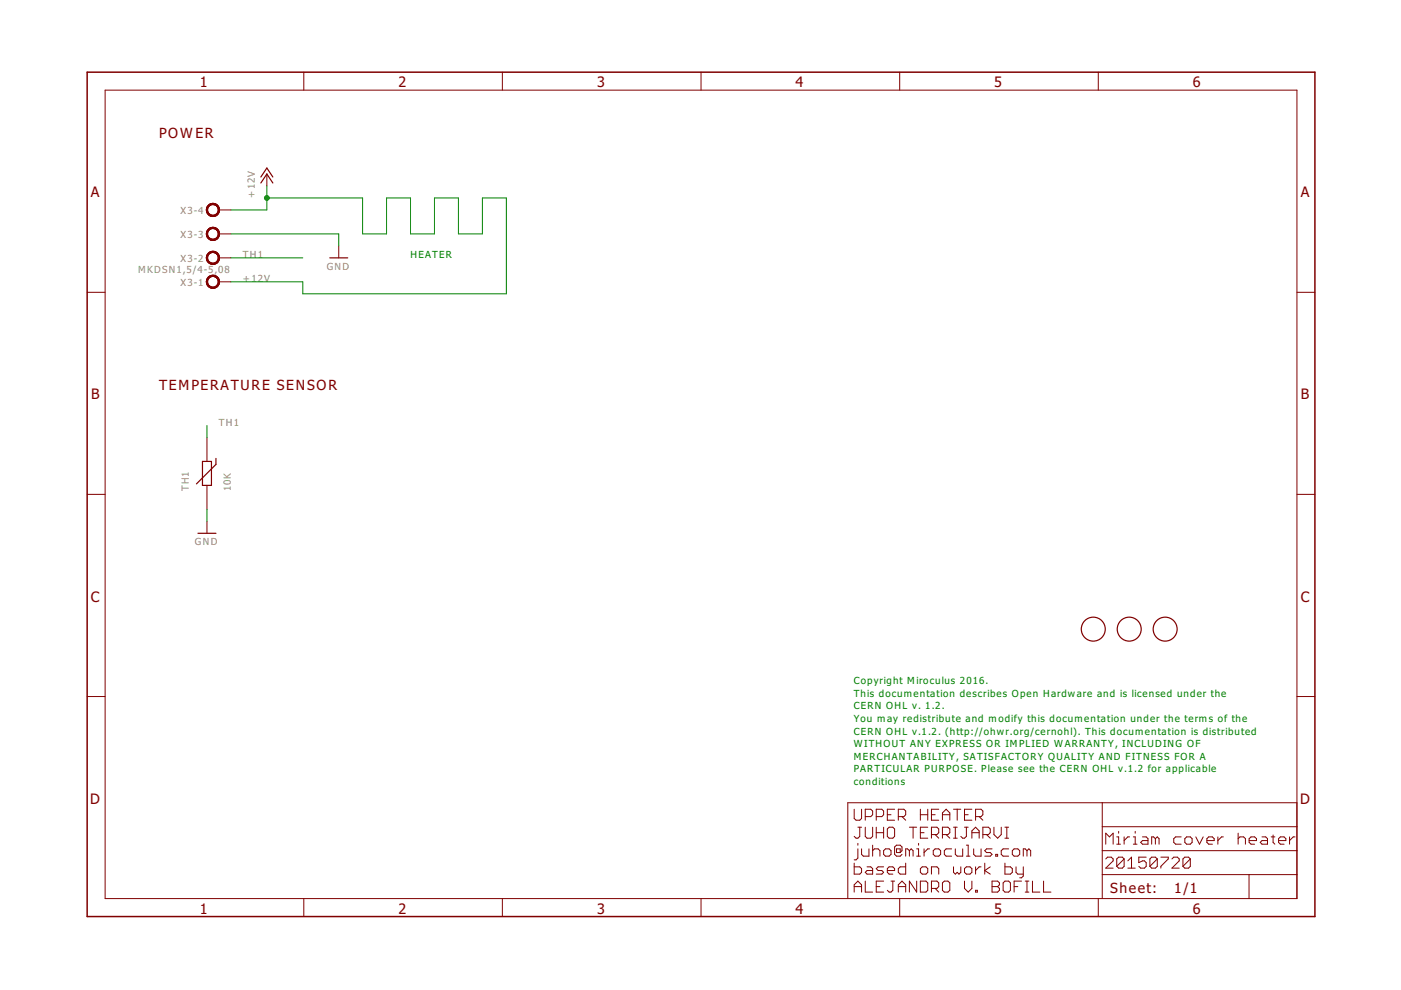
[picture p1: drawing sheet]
<svg xmlns="http://www.w3.org/2000/svg" width="297mm" height="210mm" viewBox="0 0 297 210" stroke-linecap="round" stroke-linejoin="round" font-family="sans-serif">
<g fill="none" stroke="#800000" stroke-width=".21">
<path d="M22.3 19.1h252.7v171.4h-252.7zM64.4 15.3v3.8M106.5 15.3v3.8M148.6 15.3v3.8M190.8 15.3v3.8M232.9 15.3v3.8M56.6 36.9v2.5M46.4 59.8h2.6M46.4 54.7h2.6M46.4 49.6h2.6M46.4 44.5h2.6M71.8 52.1v2.6"/>
<path d="M18.5 62h3.8M275 62h3.8M43.9 92.8v5M18.5 104.8h3.8M43.9 102.9v5.1M43.9 110.5v2.6M275 104.8h3.8M18.5 147.7h3.8M275 147.7h3.8M181.1 171.6v1.9l.4 .4h.8l.4-.4v-1.9M181.9 175.4h.8M181.9 180v1.9l-.4 .4h-.4"/>
<path d="M181.9 178.8v.4M182.3 175.4v1.9l-.4 .4h-.4l-.4-.4M182.7 180v1.1l.3 .4h1.2v-1.5M183.5 173.1h1.1l.4-.4v-.7l-.4-.4h-1.1v2.3M183.5 175.4v1.9l.3 .4h.8l.4-.4v-1.9M185 179.2v2.3M185.8 173.1h1.2l.3-.4v-.7l-.3-.4h-1.2v2.3M185.8 175.4v2.3M185.8 176.6h1.5M187.3 175.4v2.3M187.7 180h.8l.4 .4v.7l-.4 .4h-.8l-.4-.4v-.7zM188.1 172.7h.8"/>
<path d="M188.5 175.4h.8l.4 .4v1.5l-.4 .4h-.8l-.4-.4v-1.5zM189.7 171.6h-1.6v2.3h1.6M190.1 180h.8v.8h-.8zM190.5 173.1h1.1l.4-.4v-.7l-.4-.4h-1.1v2.3M191.2 173.1l.8 .8M192.8 175.4h1.6M193.6 175.4v2.3M194.4 180h.4v1.5M194.8 178.8v.4M195.1 172.7h1.6M195.1 171.6v2.3M195.1 176.6h.8"/>
<path d="M195.9 180v1.5M196.7 175.4h-1.6v2.3h1.6M196.7 171.6v2.3M197.1 180h-.4l-.8 .8M197.5 172.7h.8M197.5 177h1.1l.4-.4v-.8l-.4-.4h-1.1v2.3M198.3 177l.7 .7M199 171.6h-1.5v2.3h1.5M199.8 172.7h1.6M199.8 173.9v-1.5l.8-.8 .8 .8v1.5M199.8 177h1.2l.4-.4v-.8l-.4-.4h-1.2v2.3M200.6 177l.8 .7"/>
<path d="M201.8 180h-1.2l-.4 .4v.7l.4 .4h1.2M202.2 171.6h1.5M202.2 177.7h.7M202.2 175.4h.7M202.5 175.4v2.3M202.5 180v1.1l.4 .4h1.2v-1.5M202.9 171.6v2.3M204.5 172.7h.8M204.5 175.4h.8M204.9 175.4v1.9l-.4 .4h-.4l-.4-.4M204.9 179.2h.4v2.3M206.1 171.6h-1.6v2.3h1.6"/>
<path d="M206.1 176.6h1.5M206.1 177.7v-1.5l.7-.8 .8 .8v1.5M206.4 180v1.1l.4 .4h1.2v-1.5M206.8 173.1h1.2l.4-.4v-.7l-.4-.4h-1.2v2.3M207.6 173.1l.8 .8M208.4 177h1.2l.4-.4v-.8l-.4-.4h-1.2v2.3M209.2 177l.8 .7M210.3 180h-1.1l-.4 .4 .4 .4h.8l.3 .3-.3 .4h-1.2M210.7 175.4v1.6l.8 .7 .8-.7v-1.6M213.1 177.7h.7M213.1 175.4h.7M213.5 175.4v2.3"/>
<path d="M213.8 180h-1.1l-.4 .4v.7l.4 .4h1.1M215 180h.8l.4 .4v.7l-.4 .4h-.8l-.4-.4v-.7zM233.7 170.2v20.3M233.7 175.3h41.3M234.4 179v-2.3l.8 .7 .8-.7v2.3M236.8 177.4h.4v1.6M236.8 179h.8M237.2 176.3v.4M238.3 177.4v1.6M239.5 177.4h-.4l-.8 .8M240.3 177.4h.4v1.6M240.3 179h.8"/>
<path d="M240.7 176.3v.4M242.2 177.4h.8l.4 .4v1.2h-1.2l-.3-.4 .3-.4h1.2M245 177.8l-.4-.4h-.4v1.6M245 177.8v1.2M245 177.8l.4-.4 .3 .4v1.2M250.4 177.4h-1.1l-.4 .4v.8l.4 .4h1.1M251.6 177.4h.8l.4 .4v.8l-.4 .4h-.8l-.4-.4v-.8zM253.5 177.4l.8 1.6 .8-1.6M255.9 178.2h1.5v-.4l-.4-.4h-.7l-.4 .4v.8l.4 .4h.7M258.2 177.4v1.6M259.4 177.4h-.4l-.8 .8M262.5 177.8l.4-.4h.8l.4 .4v1.2"/>
<path d="M262.5 176.7v2.3M264.8 178.2h1.6v-.4l-.4-.4h-.8l-.4 .4v.8l.4 .4h.8M267.6 177.4h.8l.3 .4v1.2h-1.1l-.4-.4 .4-.4h1.1M269.5 177.4h.8M269.9 177v1.6l.4 .4M271.1 178.2h1.5v-.4l-.4-.4h-.7l-.4 .4v.8l.4 .4h.7M273.4 177.4v1.6M274.6 177.4h-.4l-.8 .8M275 170.2h-95.3v20.3M64.4 190.5v3.8M106.5 190.5v3.8M148.6 190.5v3.8"/>
<path d="M181.1 183v2.3h1.2l.4-.3v-.8l-.4-.4h-1.2M181.1 189.1v-1.5l.8-.8 .8 .8v1.5M181.1 188h1.6M183.5 186.8v2.3h1.5M183.8 183.8h.8l.4 .4v1.1h-1.2l-.3-.3 .3-.4h1.2M185 180.4l.4-.4h.8l.4 .4v1.1M185.8 188h.8M187.3 186.8h-1.5v2.3h1.5M187.3 183.8h-1.1l-.4 .4 .4 .4h.8l.3 .4-.3 .3h-1.2M188.1 184.6h1.6v-.4l-.4-.4h-.8l-.4 .4v.8l.4 .3h.8M188.9 186.8h.8M189.3 186.8v2l-.4 .3h-.4l-.4-.3"/>
<path d="M190.5 189.1v-1.5l.7-.8 .8 .8v1.5M190.5 188h1.5M190.8 190.5v3.8M190.9 180.8l.3-.4v-.8l-.3-.4h-.8l-.4 .4v1.5l.4 .4h.8l.3-.4M192 183v2.3h-1.1l-.4-.3v-.8l.4-.4h1.1M192.8 180.4l-.4-.4h-.4v1.5M192.8 180.4l.4-.4 .4 .4v1.1M192.8 180.4v1.1M194.4 181.5h.7M194.4 186.8v2.3l-1.6-2.3v2.3M195.1 184.2l.4-.4h.8l.4 .4v.8l-.4 .3h-.8l-.4-.3zM195.1 186.8h1.2l.4 .4v1.6l-.4 .3h-1.2z"/>
<path d="M197.5 185.3v-1.5h1.1l.4 .4v1.1M197.5 188.4h1.1l.4-.4v-.8l-.4-.4h-1.1v2.3M197.9 180.4l.4-.4h.7l.4 .4v.7l-.4 .4h-.7l-.4-.4zM198.3 188.4l.7 .7M199.8 187.2l.4-.4h.8l.4 .4v1.6l-.4 .3h-.8l-.4-.3zM202.2 183.8v1.2l.3 .3 .4-.3 .4 .3 .4-.3v-1.2M204.5 184.2l.4-.4h.8l.4 .4v.8l-.4 .3h-.8l-.4-.3zM204.5 186.8v1.6l.8 .7 .8-.7v-1.6M204.9 181.5h.8M206.8 183.8v1.5M206.8 188.8h.4v.3h-.4zM208 183.8h-.4l-.8 .8"/>
<path d="M208.8 183v2.3M210 183.8l-1.2 .8 1.2 .7M210.3 188h1.2M210.3 186.8h1.2l.4 .4v.4l-.4 .4 .4 .4v.4l-.4 .3h-1.2zM211.1 181.1h.4v.4h-.4zM212.7 187.2l.4-.4h.7l.4 .4v1.6l-.4 .3h-.7l-.4-.3zM213.1 183v2.3h1.1l.4-.3v-.8l-.4-.4h-1.1M215 188h.8M215.4 183.8v1.2l.4 .3h1.2M216.6 186.8h-1.6v2.3M217 183.8v1.9l-.4 .4h-.4M217.4 189.1h.7"/>
<path d="M217.4 186.8h.7M217.7 180.4l-.3-.4h-.4v1.5M217.7 180.4v1.1M217.7 186.8v2.3M217.7 180.4l.4-.4 .4 .4v1.1M218.9 186.8v2.3h1.6M221.3 186.8v2.3h1.5M232.9 190.5v3.8M233.7 185.4h41.3M233.7 180.4h41.3M234.4 182.1l.4-.4h.8l.4 .4v.4l-1.6 1.6h1.6M238.3 182.1v1.6l-.3 .4h-.8l-.4-.4"/>
<path d="M238.3 182.1l-1.5 1.6M238.3 182.1l-.3-.4h-.8l-.4 .4v1.6M239.1 184.1h1.6M239.1 182.5l.8-.8v2.4M243 181.7h-1.6v1.2l.8-.4h.4l.4 .4v.8l-.4 .4h-.7l-.5-.4M245.4 182.1v1.6l-.4 .4h-.8l-.4-.4M245.4 182.1l-.4-.4h-.8l-.4 .4v1.6M245.4 182.1l-1.6 1.6M246.1 181.7h1.6v.4l-1.6 1.6v.4M248.5 182.1l.4-.4h.7l.4 .4v.4l-1.5 1.6h1.5M252.4 182.1v1.6l-.4 .4h-.8l-.4-.4M252.4 182.1l-.4-.4h-.8l-.4 .4v1.6"/>
<path d="M252.4 182.1l-1.6 1.6M264.8 185.4v5.1"/>
</g>
<g fill="none" stroke="#800000" stroke-width=".25">
<path d="M55.3 38.8l1.3-1.9 1.2 1.9M55.3 37.5l1.3-1.9 1.2 1.9M69.9 54.7h3.8M42.9 97.8h1.9v5.1h-1.9zM45.8 97.2v1.3l-4.1 4.1M42 113.1h3.8"/>
<circle cx="231.8" cy="133.4" r="2.54"/>
<circle cx="239.4" cy="133.4" r="2.54"/>
<circle cx="247" cy="133.4" r="2.54"/>
</g>
<path d="M18.5 15.3h260.3v179h-260.3z" fill="none" stroke="#800000" stroke-width=".32"/>
<g fill="#800000" stroke="#800000" stroke-width=".21">
<path d="M44.1 58.8a1.4 1.4 0 0 1 2.2 .2 1.4 1.4 0 0 1-.8 2.1 1.4 1.4 0 0 1-1.7-1.3h.2a1.14 1.14 0 0 1 1.7-1 1.14 1.14 0 0 1 .1 1.9 1.14 1.14 0 0 1-1.8-.7v-.2h-.2z" fill-rule="evenodd"/>
<path d="M44.1 58.8a1.4 1.4 0 0 1 2.2 .2 1.4 1.4 0 0 1-.8 2.1 1.4 1.4 0 0 1-1.7-1.3h.2a1.14 1.14 0 0 1 1.7-1 1.14 1.14 0 0 1 .1 1.9 1.14 1.14 0 0 1-1.8-.7v-.2h-.2z" fill-rule="evenodd"/>
<path d="M44.1 58.8a1.4 1.4 0 0 1 2.2 .2 1.4 1.4 0 0 1-.8 2.1 1.4 1.4 0 0 1-1.7-1.3h.2a1.14 1.14 0 0 1 1.7-1 1.14 1.14 0 0 1 .1 1.9 1.14 1.14 0 0 1-1.8-.7v-.2h-.2z" fill-rule="evenodd"/>
<path d="M44.1 53.7a1.39 1.39 0 0 1 2.2 .3 1.39 1.39 0 0 1-.8 2 1.39 1.39 0 0 1-1.7-1.3h.2a1.14 1.14 0 0 1 1.7-1 1.14 1.14 0 0 1 .1 1.9 1.14 1.14 0 0 1-1.8-.7v-.2h-.2z" fill-rule="evenodd"/>
<path d="M44.1 53.7a1.39 1.39 0 0 1 2.2 .3 1.39 1.39 0 0 1-.8 2 1.39 1.39 0 0 1-1.7-1.3h.2a1.14 1.14 0 0 1 1.7-1 1.14 1.14 0 0 1 .1 1.9 1.14 1.14 0 0 1-1.8-.7v-.2h-.2z" fill-rule="evenodd"/>
<path d="M44.1 53.7a1.39 1.39 0 0 1 2.2 .3 1.39 1.39 0 0 1-.8 2 1.39 1.39 0 0 1-1.7-1.3h.2a1.14 1.14 0 0 1 1.7-1 1.14 1.14 0 0 1 .1 1.9 1.14 1.14 0 0 1-1.8-.7v-.2h-.2z" fill-rule="evenodd"/>
<path d="M44.1 48.6a1.39 1.39 0 0 1 2.2 .3 1.39 1.39 0 0 1-.8 2 1.39 1.39 0 0 1-1.7-1.3h.2a1.14 1.14 0 0 1 1.7-1 1.14 1.14 0 0 1 .1 2 1.14 1.14 0 0 1-1.8-.7v-.3h-.2z" fill-rule="evenodd"/>
<path d="M44.1 48.6a1.39 1.39 0 0 1 2.2 .3 1.39 1.39 0 0 1-.8 2 1.39 1.39 0 0 1-1.7-1.3h.2a1.14 1.14 0 0 1 1.7-1 1.14 1.14 0 0 1 .1 2 1.14 1.14 0 0 1-1.8-.7v-.3h-.2z" fill-rule="evenodd"/>
<path d="M44.1 48.6a1.39 1.39 0 0 1 2.2 .3 1.39 1.39 0 0 1-.8 2 1.39 1.39 0 0 1-1.7-1.3h.2a1.14 1.14 0 0 1 1.7-1 1.14 1.14 0 0 1 .1 2 1.14 1.14 0 0 1-1.8-.7v-.3h-.2z" fill-rule="evenodd"/>
<path d="M44.1 43.6a1.39 1.39 0 0 1 2.2 .2 1.39 1.39 0 0 1-.8 2.1 1.39 1.39 0 0 1-1.7-1.4h.2a1.14 1.14 0 0 1 1.7-.9 1.14 1.14 0 0 1 .1 1.9 1.14 1.14 0 0 1-1.8-.7v-.3h-.2z" fill-rule="evenodd"/>
<path d="M44.1 43.6a1.39 1.39 0 0 1 2.2 .2 1.39 1.39 0 0 1-.8 2.1 1.39 1.39 0 0 1-1.7-1.4h.2a1.14 1.14 0 0 1 1.7-.9 1.14 1.14 0 0 1 .1 1.9 1.14 1.14 0 0 1-1.8-.7v-.3h-.2z" fill-rule="evenodd"/>
<path d="M44.1 43.6a1.39 1.39 0 0 1 2.2 .2 1.39 1.39 0 0 1-.8 2.1 1.39 1.39 0 0 1-1.7-1.4h.2a1.14 1.14 0 0 1 1.7-.9 1.14 1.14 0 0 1 .1 1.9 1.14 1.14 0 0 1-1.8-.7v-.3h-.2z" fill-rule="evenodd"/>
</g>
<path d="M56.6 39.4v5.1h-7.6M49 49.6h22.8v2.5M49 54.7h15.2M56.6 42h20.3v7.6h5.1v-7.6h5v7.6h5.1v-7.6h5.1v7.6h5.1v-7.6h5.1v20.3h-43.2v-2.5h-15.2M43.9 90.2v2.6M43.9 108v2.5" fill="none" stroke="#008000" stroke-width=".21"/>
<circle cx="56.6" cy="42" r=".51" fill="#008000" stroke="#008000" stroke-width=".21"/>
<g font-size="3.7" fill="#800000">
<text x="42.3" y="18.5">1</text>
<text x="84.5" y="18.5">2</text>
<text x="126.6" y="18.5">3</text>
<text x="168.7" y="18.5">4</text>
<text x="210.8" y="18.5">5</text>
<text x="252.9" y="18.5">6</text>
<text x="19.3" y="41.8">A</text>
<text x="275.8" y="41.8">A</text>
<text x="19.3" y="84.7">B</text>
<text x="275.8" y="84.7">B</text>
<text x="19.3" y="127.5">C</text>
<text x="275.8" y="127.5">C</text>
<text x="19.1" y="170.4">D</text>
<text x="275.6" y="170.4">D</text>
<text x="42.3" y="193.7">1</text>
<text x="84.5" y="193.7">2</text>
<text x="126.6" y="193.7">3</text>
<text x="168.7" y="193.7">4</text>
<text x="210.8" y="193.7">5</text>
<text x="252.9" y="193.7">6</text>
</g>
<g font-size="3.6" fill="#800000">
<text x="33.7" y="29.3">POWER</text>
<text x="33.7" y="82.6">TEMPERATURE SENSOR</text>
<text x="235.4" y="189.4">Sheet:</text>
<text x="248.9" y="189.3">1/1</text>
</g>
<g font-size="2.5" fill="#808080">
<text x="54" y="42" transform="rotate(-90 54 42)">+12V</text>
<text x="38.3" y="45.4">X3-4</text>
<text x="38.3" y="50.5">X3-3</text>
<text x="29.3" y="57.8">MKDSN1,5/4-5,08</text>
<text x="38.3" y="55.6">X3-2</text>
<text x="51.5" y="59.7">+12V</text>
<text x="51.5" y="54.7">TH1</text>
<text x="69.3" y="57.2">GND</text>
<text x="38.3" y="60.6">X3-1</text>
<text x="46.4" y="90.2">TH1</text>
<text x="40.1" y="104.2" transform="rotate(-90 40.1 104.2)">TH1</text>
<text x="49" y="104.2" transform="rotate(-90 49 104.2)">10K</text>
<text x="41.3" y="115.6">GND</text>
</g>
<g font-size="2.5" fill="#008000">
<text x="87" y="54.7">HEATER</text>
<text x="181" y="145.1">Copyright Miroculus 2016.</text>
<text x="181" y="147.7">This documentation describes Open Hardware and is licensed under the</text>
<text x="181" y="150.4">CERN OHL v. 1.2.</text>
<text x="181" y="153.1">You may redistribute and modify this documentation under the terms of the</text>
<text x="181" y="155.7">CERN OHL v.1.2. (http://ohwr.org/cernohl). This documentation is distributed</text>
<text x="181" y="158.4">WITHOUT ANY EXPRESS OR IMPLIED WARRANTY, INCLUDING OF</text>
<text x="181" y="161.1">MERCHANTABILITY, SATISFACTORY QUALITY AND FITNESS FOR A</text>
<text x="181" y="163.7">PARTICULAR PURPOSE. Please see the CERN OHL v.1.2 for applicable</text>
<text x="181" y="166.4">conditions</text>
</g>
</svg>
